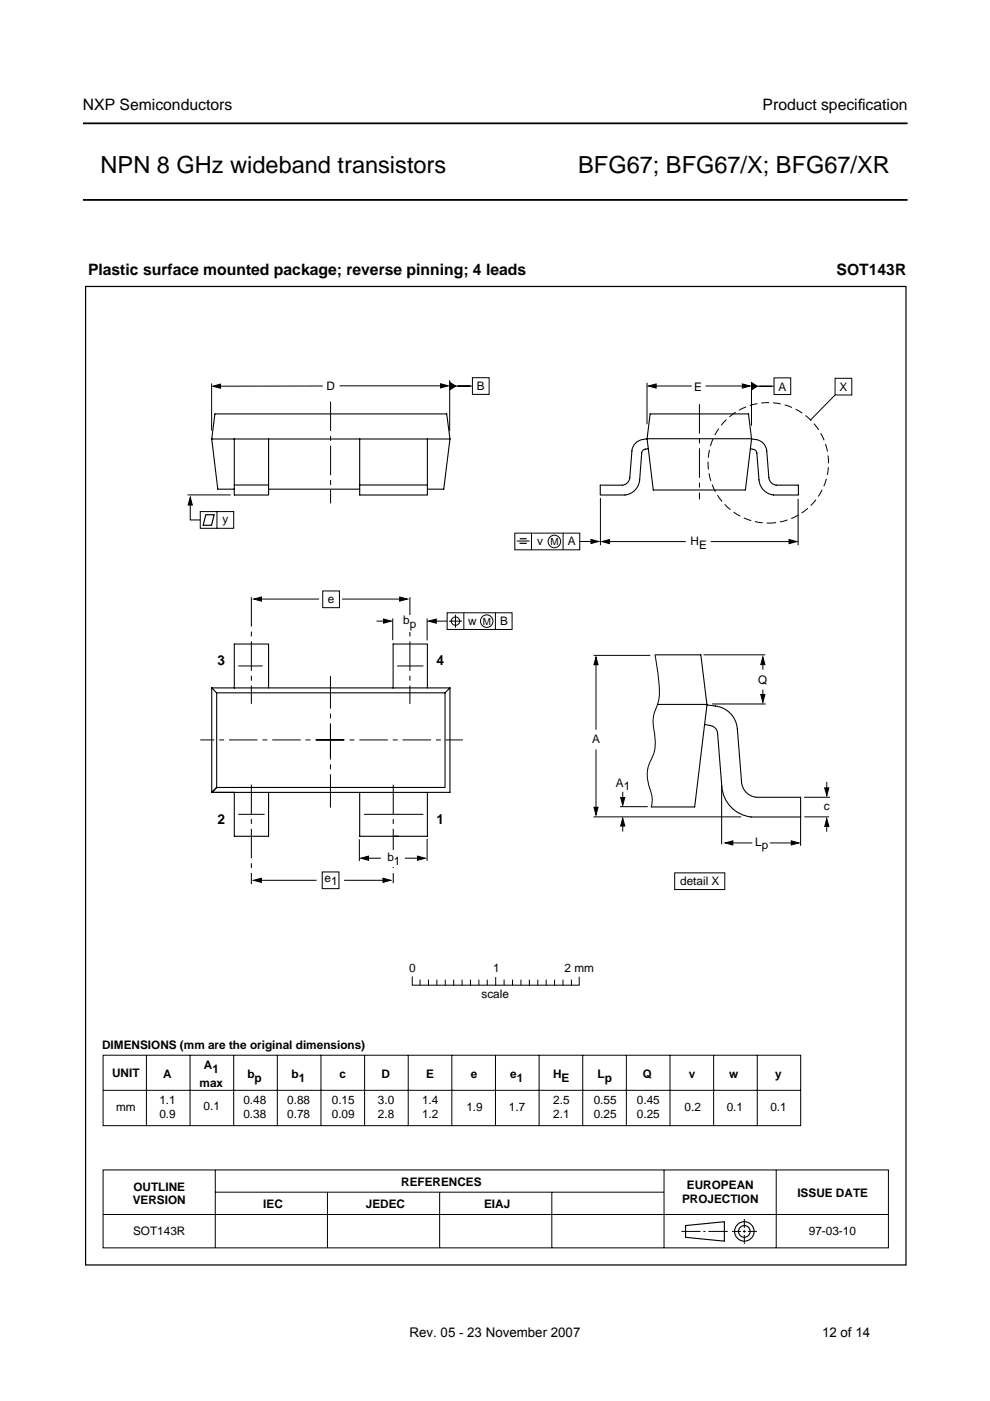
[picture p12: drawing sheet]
<svg xmlns="http://www.w3.org/2000/svg" width="210mm" height="297mm" viewBox="0 0 210 297" stroke-linecap="round" stroke-linejoin="round" font-family="sans-serif">
<g fill="#fff" stroke="#000" stroke-width=".38">
<path d="M17.6 42.4h174.8z"/>
<path d="M17.6 26.2h174.8z"/>
</g>
<g fill="none" stroke="#000" stroke-width=".21">
<path d="M44.9 81.3v10M68.4 81.8l-22.3 .1M72 81.8h22.2M95.3 80.6v10.8M96 81.9h4.1M100.2 80.1h3.5v3.5h-3.5zM137.2 81.1v8.8M138.2 81.8h8.5M149.6 81.8h8.6M159.3 81.8v8.5M159.9 81.9h4.2M164.1 80.1h3.6v3.6h-3.6z"/>
<path d="M177.1 80.2h3.5v3.5h-3.5zM177.1 83.7l-5.3 5.4M39.8 104.9h9.1M40.3 106.1v4.1h2.2M42.5 108.5h7v3.5h-7zM46 108.5v3.5M109.2 113h13.7v3.6h-13.7zM109.6 114.7h2.7M112.7 113v3.6M119.4 113v3.5M123 114.8h3M127.3 105.6v10"/>
<path d="M128.4 114.8h17M150.7 114.8h17.2M169.2 105.8v9.8M54.7 127h13M68.4 125.3h3.6v3.5h-3.6zM72.5 127h13M79.8 131.7h2.3M83.3 131.1v4.6M90.6 131.1v4.7M91.8 131.7h3M94.8 129.9h13.8v3.6h-13.8zM95.2 131.7h2.7"/>
<path d="M96.6 130.3v2.8M98.3 129.9v3.6M105 129.9v3.5M125.9 139h12M138.9 138.9v.2a42.6 42.6 0 0 1 .9 8.8l-.9 2.6a6.6 6.6 0 0 0-.3 4.1 8.7 8.7 0 0 1-.9 7.2 8.2 8.2 0 0 0 .3 6.2 5.3 5.3 0 0 1 .1 3.1M149.1 138.8h13.1M50.6 141.2h5M84.3 141.2h5.4M126.4 140.6v14.1M126.4 158.9v12.9M151 149.3h11.3M161.7 140.3v1.7"/>
<path d="M161.7 146.2v1.9M50.6 172.7h5.4M76.2 177.9v4.7M77.2 172.7h12.5M90.6 177.8v4.7M125.8 173.2h31.3M131.5 171h5.8M132 167.9v2.3M132 174.7v1.6M153 166.5v12.5M154.7 178.7h4.8M163.2 178.7h5.1"/>
<path d="M169.7 173v6.3M170.5 169h5.5M170.5 173.2h5.3M175.3 165.8v1.7M175.3 174.6v1.8M54.7 186.6h12.4M68.3 184.9h3.6v3.5h-3.6zM73 186.6h9M77.4 182h3.4M85.9 182h3.4M143 185.1h10.7v3.5h-10.7zM87.4 207.1v1.8h35.4v-1.7"/>
<path d="M89.1 207.8v1M90.8 207.8v1M92.6 207.8v1M94.4 207.8v1M96.2 207.8v1M98 207.8v1M99.8 207.8v1M101.5 207.8v1M103.3 207.8v1M105.1 207.3v1.6M106.9 207.8v1M108.7 207.8v1"/>
<path d="M110.5 207.8v1M112.2 207.8v1M114 207.8v1M115.8 207.8v1M117.6 207.8v1M119.4 207.8v1M121.2 207.8v1M21.9 223.7h147.9v15h-147.9zM21.9 231.2h147.9M31 223.7v15M40.3 223.7v15M49.5 223.7v15"/>
<path d="M58.8 223.7v15M68 223.7v15M77.3 223.7v15M86.6 223.7v15M95.8 223.7v15M105.1 223.7v15M114.3 223.7v15M123.6 223.7v15M132.8 223.7v15M142.1 223.7v15M151.3 223.7v15M160.6 223.7v15"/>
<path d="M21.9 248.1h166.5v16.5h-166.5zM21.9 257.5h166.5M45.6 248.1v16.5M45.7 252.8h95M69.4 252.8v11.8M93.2 252.8v11.8M117 252.8v11.8M140.8 248.1v16.5M157.8 258.4v1.9M164.6 248.1v16.5M144.5 261.1h4M149.1 261.1h.5"/>
<path d="M150.2 261.1h4.1M155.2 261.1h1.9M157.5 261.1h.6M157.8 260.8v.5M157.8 261.8v1.9M158.6 261.1h1.9"/>
<circle cx="117.5" cy="114.8" r="1.33"/>
<circle cx="96.6" cy="131.7" r=".89"/>
<circle cx="103.2" cy="131.7" r="1.33"/>
</g>
<g fill="none" stroke="#000" stroke-width=".24">
<path d="M145.4 259.8l8.2-.8v4.2l-8.2-.9z"/>
<circle cx="157.8" cy="261.1" r="2.06"/>
<circle cx="157.8" cy="261.1" r="1.24"/>
</g>
<path d="M18.1 60.7h174v207.5h-174z" fill="none" stroke="#000" stroke-width=".26"/>
<g fill="none" stroke="#000" stroke-width=".23">
<path d="M44.9 93.1l1.3 10.6h3.5M44.9 93.1l.7-5.3h49.1l.7 5.3M44.9 93.1h31.4M49.7 93.1v11.9h7.2v-1.3M56.9 93.1v10.6M76.3 93.1h14.3M76.3 93.1v11.9h14.3v-1.3M90.6 93.1v9.7h-14.3M90.6 93.1h4.8M90.6 93.1h.1M95.4 93.1l-1.3 10.6h-3.5M137.2 93a3 3 0 0 0-3.2 2.6l-.5 5.7a1.75 1.75 0 0 1-1.5 1.6h-4.7v2.1h5.2a3.5 3.5 0 0 0 3.1-3.3l.5-5.7a1.12 1.12 0 0 1 1.4-.9"/>
<path d="M137.2 93l.6-5.2h20.9l.6 5.3M137.2 93l22.1 .1M137.2 93l.3 2.1M159.3 93.1a2.89 2.89 0 0 1 3.3 2.5l.4 5.7a1.75 1.75 0 0 0 1.6 1.6h4.7v2.1h-5.3a3.5 3.5 0 0 1-3.1-3.3l-.4-5.6a1.14 1.14 0 0 0-1.4-1M159.3 93.1l-1.3 10.8h-19.5l-1-8.8M49.7 102.8h7.2M56.9 103.7h19.4M90.6 102.8v.9M138.9 138.8h9.7l1.3 10.7M44.9 145.9v22.1h4.8h-4.8l1-1M44.9 145.9l1 1v20.1h48.5v-20.1h-48.5M44.9 145.9h12"/>
<path d="M49.7 145.9v-9.4h7.2v9.4h26.4M83.3 145.9v-9.4h7.3v9.4h4.8M83.3 145.9h7.3M95.4 145.9v22.1M95.4 145.9l-1 1M139.5 149.4h10.4M149.9 149.5a6.4 6.4 0 0 1 5.2 2.1 5.3 5.3 0 0 1 1.2 2.9l.9 11.3a3.5 3.5 0 0 0 3.1 3.2h9.5v4.2h-10.6a7 7 0 0 1-6.2-6.4l-.9-11.4a1.75 1.75 0 0 0-1.5-1.6l-1.2-.2M149.9 149.5l-2.6 21.6h-9.2M49.7 168h7.2v9.3h-7.2zM56.9 168h19.4M76.3 168h14.3v9.3h-14.3zM90.6 168h4.8"/>
</g>
<g fill="#000" stroke="#000" stroke-width=".21">
<path d="M45.1 81.9l1.7-.5v.9zM93.4 81.4l1.6 .4-1.6 .4zM95.4 81.1l1.2 .8-1.2 .8zM137.5 81.8l1.6-.4v.9zM157.4 81.4l1.6 .4-1.6 .5zM159.3 81.1l1.3 .8-1.3 .8zM40.3 105.4l.5 1.7h-.9zM125.3 114.4l1.6 .4-1.6 .4zM127.6 114.8l1.6-.4v.9zM167.3 114.4l1.6 .4-1.6 .5zM53.8 127l1.6-.4v.9zM81.3 131.2l1.7 .5-1.7 .4z"/>
<path d="M84.7 126.6l1.7 .4-1.7 .5zM90.9 131.7l1.6-.5v.9zM126.4 139.3l.4 1.6h-.9zM161.7 139.3l.5 1.6h-.9zM161.3 147.3h.9l-.5 1.6zM125.9 171.1h.9l-.4 1.7zM132 173.5l.5 1.6h-.9zM131.6 169.1h.9l-.5 1.6zM153.7 178.7l1.7-.4v.9zM167.8 178.3l1.6 .4-1.6 .5zM175.3 173.6l.4 1.6h-.8zM174.8 167.1l.9-.1-.4 1.7z"/>
<path d="M53.8 186.6l1.6-.4v.9zM76.5 182l1.6-.5v.9zM81.2 186.2l1.6 .4-1.6 .5zM88.5 181.5l1.7 .5-1.7 .4z"/>
</g>
<path d="M43.6 109.1h1.8l-.6 2.3h-1.7zM110.1 115.2h1.6M110.2 114.2h1.5" fill="none" stroke="#000" stroke-width=".25"/>
<circle cx="162.9" cy="98.1" r="12.8" fill="none" stroke="#000" stroke-width=".21" stroke-dasharray="1.7 .8" stroke-linecap="butt"/>
<path d="M70.1 85.1v21.6M148.3 85.7v20.2M53.3 126.6v22.6M86.9 126.6v22.6M53.3 166.4v21.1M83.4 166.4v20.8" fill="none" stroke="#000" stroke-width=".21" stroke-dasharray="6.2 1 1 1" stroke-linecap="butt"/>
<path d="M67 156.9h31.1M72.9 156.9h-30.4" fill="none" stroke="#000" stroke-width=".21" stroke-dasharray="6 1 1 1" stroke-linecap="butt"/>
<path d="M70.1 160.4v-17.1" fill="none" stroke="#000" stroke-width=".21" stroke-dasharray="7.1 1 1 1" stroke-linecap="butt"/>
<path d="M70.1 153.5v17.7" fill="none" stroke="#000" stroke-width=".21" stroke-dasharray="7.5 1 1 1" stroke-linecap="butt"/>
<g fill="#fff">
<path d="M81.6 180.3h3.5v3.5h-3.5z"/>
<path d="M85.2 130.3h3.6v3.6h-3.6z"/>
</g>
<g font-size="5">
<text x="21.3" y="36.6">NPN 8 GHz wideband transistors</text>
<text x="122.6" y="36.6">BFG67; BFG67/X; BFG67/XR</text>
</g>
<g font-size="3.3">
<text x="17.6" y="23.4">NXP Semiconductors</text>
<text x="161.7" y="23.4">Product specif</text>
<text x="181.9" y="23.4">ication</text>
<text x="18.7" y="58.4">Plastic surface mounted package; reverse pinning; 4 leads</text>
<text x="177.4" y="58.4">SOT143R</text>
</g>
<g font-size="2.9">
<text x="46.1" y="140.9">3</text>
<text x="92.5" y="140.9">4</text>
<text x="46.1" y="174.7">2</text>
<text x="92.5" y="174.7">1</text>
</g>
<g font-size="2.8">
<text x="86.8" y="283.4">Rev. 05 - 23 November 2007</text>
<text x="174.3" y="283.4">12 of 14</text>
</g>
<g font-size="2.5">
<text x="69.3" y="82.7">D</text>
<text x="101.1" y="82.8">B</text>
<text x="147.2" y="82.8">E</text>
<text x="165.1" y="82.8">A</text>
<text x="178" y="82.9">X</text>
<text x="47.2" y="111">y</text>
<text x="113.9" y="115.5">v</text>
<text x="120.4" y="115.6">A</text>
<text x="146.4" y="115.5">H</text>
<text x="148.2" y="116.3">E</text>
<text x="69.5" y="127.7">e</text>
<text x="85.5" y="132.3">b</text>
<text x="86.9" y="133.2">p</text>
<text x="99.2" y="132.4">w</text>
<text x="106.1" y="132.5">B</text>
<text x="160.7" y="145">Q</text>
<text x="125.5" y="157.6">A</text>
<text x="130.6" y="166.8">A1</text>
<text x="174.7" y="171.7">c</text>
<text x="160.1" y="179.4">Lp</text>
<text x="82.1" y="182.6">b</text>
<text x="83.5" y="183.4">1</text>
<text x="68.8" y="187.1">e</text>
<text x="70.2" y="187.7">1</text>
<text x="144.2" y="187.7">detail X</text>
<text x="86.7" y="206.1">0</text>
<text x="104.6" y="206.1">1</text>
<text x="119.7" y="206.1">2 mm</text>
<text x="102.1" y="211.6">scale</text>
<text x="21.6" y="222.4">DIMENSIONS (mm are the original dimensions)</text>
<text x="43.2" y="226.6">A</text>
<text x="45" y="227.5">1</text>
<text x="23.8" y="228.4">UNIT</text>
<text x="34.6" y="228.5">A</text>
<text x="42.3" y="230.4">max</text>
<text x="52.4" y="228.5">b</text>
<text x="54" y="229.3">p</text>
<text x="61.8" y="228.5">b</text>
<text x="63.3" y="229.3">1</text>
<text x="72" y="228.5">c</text>
<text x="80.9" y="228.5">D</text>
<text x="90.3" y="228.5">E</text>
<text x="99.8" y="228.5">e</text>
<text x="108.2" y="228.5">e</text>
<text x="109.6" y="229.3">1</text>
<text x="117.2" y="228.5">H</text>
<text x="119.1" y="229.3">E</text>
<text x="126.7" y="228.5">L</text>
<text x="128.2" y="229.3">p</text>
<text x="136.3" y="228.5">Q</text>
<text x="146" y="228.5">v</text>
<text x="154.6" y="228.5">w</text>
<text x="164.4" y="228.5">y</text>
<text x="24.6" y="235.6">mm</text>
<text x="33.8" y="234.1">1.1</text>
<text x="33.8" y="237">0.9</text>
<text x="43.2" y="235.4">0.1</text>
<text x="51.6" y="234.1">0.48</text>
<text x="51.6" y="237">0.38</text>
<text x="60.9" y="234.1">0.88</text>
<text x="60.9" y="237">0.78</text>
<text x="70.3" y="234.1">0.15</text>
<text x="70.3" y="237">0.09</text>
<text x="80.1" y="234.1">3.0</text>
<text x="80.1" y="237">2.8</text>
<text x="89.5" y="234.1">1.4</text>
<text x="89.5" y="237">1.2</text>
<text x="98.9" y="235.6">1.9</text>
<text x="107.9" y="235.6">1.7</text>
<text x="117.3" y="234.1">2.5</text>
<text x="117.3" y="237">2.1</text>
<text x="125.9" y="234.1">0.55</text>
<text x="125.9" y="237">0.25</text>
<text x="135" y="234.1">0.45</text>
<text x="135" y="237">0.25</text>
<text x="145.1" y="235.6">0.2</text>
<text x="154.1" y="235.6">0.1</text>
<text x="163.3" y="235.6">0.1</text>
<text x="85.1" y="251.4">REFERENCES</text>
<text x="28.1" y="255.3">VERSION</text>
<text x="28.3" y="252.4">OUTLINE</text>
<text x="55.8" y="256.1">IEC</text>
<text x="77.6" y="256.1">JEDEC</text>
<text x="102.6" y="256.1">EIAJ</text>
<text x="144.6" y="255.1">PROJECTION</text>
<text x="145.6" y="252.1">EUROPEAN</text>
<text x="169.1" y="253.7">ISSUE DATE</text>
<text x="28.2" y="261.9">SOT143R</text>
<text x="171.5" y="261.8">97-03-10</text>
</g>
<g font-size="2.1">
<text x="116.7" y="115.5">M</text>
<text x="102.4" y="132.4">M</text>
</g>
</svg>
